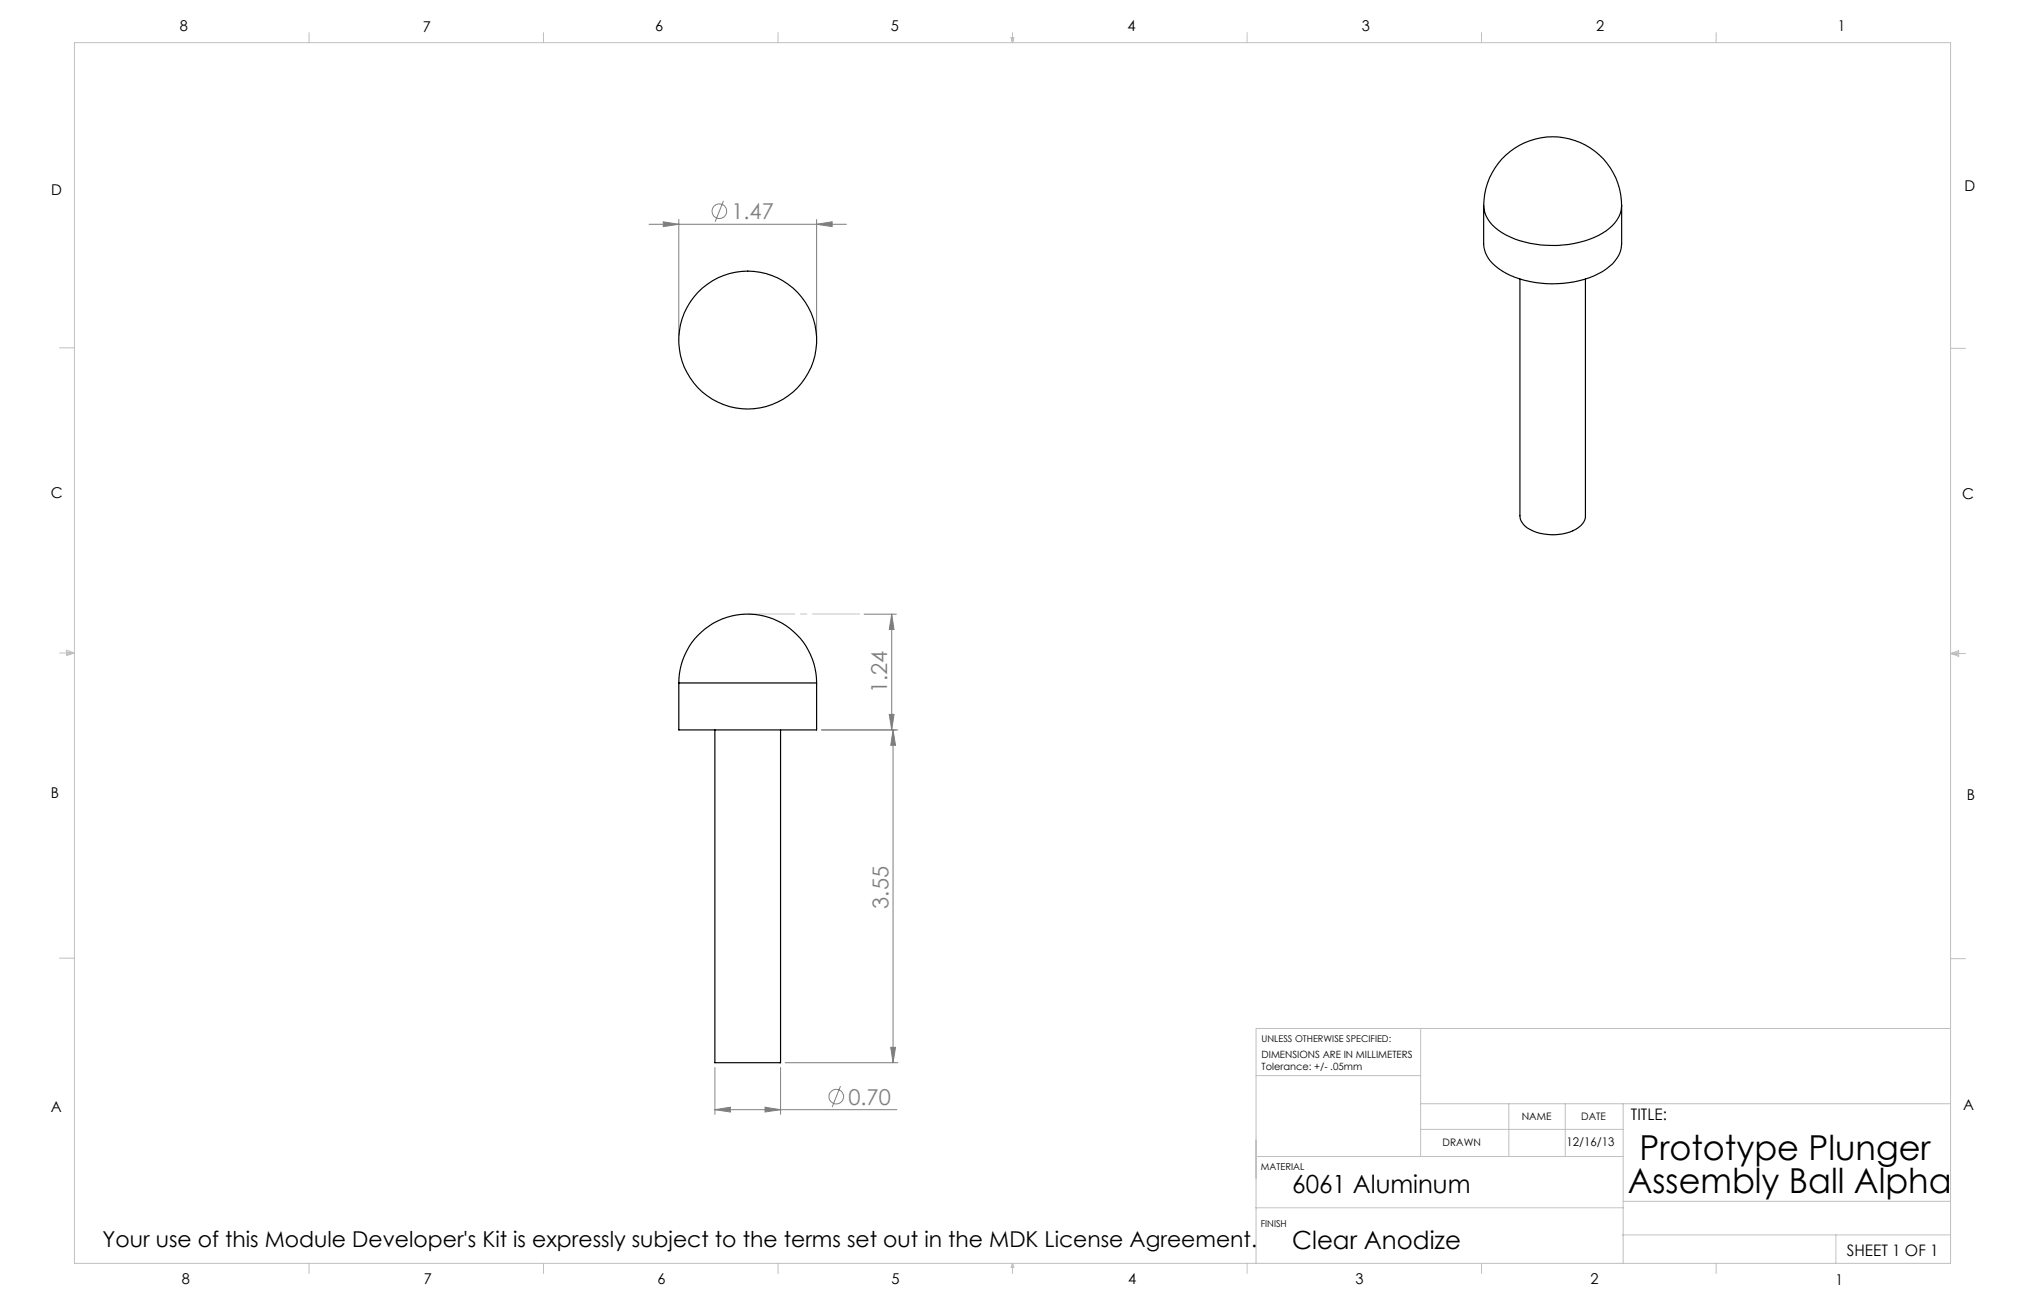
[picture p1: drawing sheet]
<svg xmlns="http://www.w3.org/2000/svg" width="432mm" height="279mm" viewBox="0 0 432 279" stroke-linecap="round" stroke-linejoin="round" font-family="sans-serif">
<g fill="none" stroke="#808080" stroke-width=".21">
<path d="M138.4 47.8h42.1M141.4 47.3l3.3 .5-3.3 .5zM144.7 46.8v24.7M154.3 42.8l-1.8 4.5M174.1 47.8l3.3-.5v1zM174.1 46.8v24.7M184.3 131h6.8M190.1 131v24.7M190.1 131l.5 3.3h-1zM175.2 155.7h16.3M189.6 152.4h1l-.5 3.3zM190.4 155.7v71"/>
<path d="M190.4 155.7l.6 3.3h-1.1zM152.4 236.7l3.4-.6v1.1zM152.4 227.7v10M152.4 236.7h38.8M163.1 236.1l3.3 .6-3.3 .5zM166.4 227.7v10M167.4 226.7h24.1M179.2 231.7l-1.8 4.4M189.9 223.4h1.1l-.6 3.3z"/>
<circle cx="153.4" cy="45" r="1.55"/>
<circle cx="178.3" cy="233.9" r="1.55"/>
</g>
<path d="M159.5 131h23.8" fill="none" stroke="#c0c0c0" stroke-width=".21" stroke-dasharray="15.2 1.3 1.3 1.3" stroke-dashoffset="5.2"/>
<g fill="none" stroke="#c0c0c0" stroke-width=".21">
<path d="M15.9 9.1h400v260.4h-400zM65.9 6.9v2.2M115.9 6.9v2.2M165.9 6.9v2.2M215.6 8h.6l-.3 1.1zM215.7 8l.2 1.1M215.9 6.9v2.2M216 8l-.1 1.1M265.9 6.9v2.2M315.9 6.9v2.2M365.9 6.9v2.2M12.7 74.2h3.2"/>
<path d="M415.9 74.3h3.2M12.7 139.3h3.2M14.2 139.1l1.7 .2M14.2 138.7l1.7 .6-1.7 .5zM15.9 139.3l-1.7 .3M415.9 139.4h3.2M415.9 139.4l1.8-.6v1.2zM415.9 139.4l1.8 .3M417.7 139.2l-1.8 .2M12.7 204.4h3.2M302.9 219.4v27.3M415.9 219.4h-148.1v50.1"/>
<path d="M415.9 204.5h3.2M267.8 229.4h35.1M302.9 235.4h113M321.7 235.4v11.3M333.8 235.4v11.3M346.1 235.4v34.1M267.8 246.7h78.3M267.8 243.1v8.2M302.9 240.9h43.2M346.1 256.2h69.8M346.1 257.6l-78.3 .1M65.9 269.5v2.1"/>
<path d="M115.9 269.5v2.1M165.9 269.5v2.1M215.9 269.5l.3 .8h-.6zM215.9 269.5v2.1M265.9 269.5v2.1M315.9 269.5v2.1M345.9 263.4h70M365.9 269.5v2.1M391.5 263.4v6.1"/>
</g>
<g fill="#808080">
<path d="M189.6 152.4h1l-.5 3.3zM190.1 131l.5 3.3h-1z"/>
<path d="M141.4 47.3l3.3 .5-3.3 .5zM174.1 47.8l3.3-.5v1z"/>
<path d="M152.4 236.7l3.4-.6v1.1zM163.1 236.1l3.3 .6-3.3 .5z"/>
<path d="M190.4 155.7l.6 3.3h-1.1zM189.9 223.4h1.1l-.6 3.3z"/>
</g>
<g fill="none" stroke="#000" stroke-width=".25">
<path d="M316.4 43.9a14.7 14.7 0 0 1 14.7-14.7 14.7 14.7 0 0 1 14.7 14.7M316.4 43.9v8.1a7 7 0 0 0 3.9 5.8 22.7 22.7 0 0 0 21.4 .1 7.4 7.4 0 0 0 4.1-5.9v-8.1M316.4 43.9a7.2 7.2 0 0 0 3.9 5.7 22.6 22.6 0 0 0 22.2-.4 7 7 0 0 0 3.3-5.3M324.1 59.5v50.5a3.8 3.8 0 0 0 2.8 3.2 10.5 10.5 0 0 0 10.1-1.1 2.86 2.86 0 0 0 1.1-2.1v-50.5M144.7 145.7a14.7 14.7 0 0 1 14.7-14.7 14.7 14.7 0 0 1 14.7 14.7M144.7 145.7v10h29.4v-10M144.7 145.7h29.4M152.4 155.7v71h14v-71"/>
<circle cx="159.4" cy="72.5" r="14.7"/>
</g>
<g font-size="7.3">
<text x="349.6" y="247.4">Prototype Plunger</text>
<text x="347.1" y="254.4">Assembly Ball Alpha</text>
</g>
<g font-size="5.3">
<text x="275.5" y="254.4">6061 Aluminum</text>
<text x="275.5" y="266.4">Clear Anodize</text>
</g>
<g font-size="4.7" fill="#808080">
<text x="156" y="46.7">1.47</text>
<text x="189.1" y="147.8" transform="rotate(-90 189.1 147.8)">1.24</text>
<text x="189.4" y="193.8" transform="rotate(-90 189.4 193.8)">3.55</text>
<text x="180.9" y="235.6">0.70</text>
</g>
<text font-size="4.7" x="21.9" y="265.9">Your use of this Module Developer's Kit is expressly subject to the terms set out in the MDK License Agreement.</text>
<g font-size="3.4">
<text x="347.8" y="239">TITLE:</text>
<text x="393.8" y="267.9">SHEET 1 OF 1</text>
</g>
<g font-size="3.2">
<text x="38.3" y="6.7">8</text>
<text x="90.2" y="6.7">7</text>
<text x="139.7" y="6.5">6</text>
<text x="190" y="6.5">5</text>
<text x="240.4" y="6.5">4</text>
<text x="290.4" y="6.7">3</text>
<text x="340.4" y="6.5">2</text>
<text x="391.9" y="6.7">1</text>
<text x="10.9" y="41.6">D</text>
<text x="418.9" y="40.7">D</text>
<text x="10.9" y="106.3">C</text>
<text x="418.4" y="106.4">C</text>
<text x="10.8" y="170.2">B</text>
<text x="419.4" y="170.6">B</text>
<text x="10.8" y="237.2">A</text>
<text x="418.6" y="236.8">A</text>
<text x="38.8" y="273.8">8</text>
<text x="90.4" y="273.8">7</text>
<text x="140.2" y="273.8">6</text>
<text x="190.1" y="273.9">5</text>
<text x="240.5" y="273.8">4</text>
<text x="289" y="273.9">3</text>
<text x="339.1" y="273.8">2</text>
<text x="391.4" y="274.1">1</text>
</g>
<text font-size="2.5" x="334.1" y="244.4">12/16/13</text>
<g font-size="2.2">
<text x="324.5" y="239">NAME</text>
<text x="337.2" y="239">DATE</text>
<text x="307.6" y="244.5">DRAWN</text>
</g>
<g font-size="2.1">
<text x="269" y="225.6">DIMENSIONS ARE IN MILLIMETERS</text>
<text x="269" y="228.2">Tolerance: +/- .05mm</text>
</g>
<g font-size="2">
<text x="269" y="222.2">UNLESS OTHERWISE SPECIFIED:</text>
<text x="268.9" y="249.5">MATERIAL</text>
<text x="268.8" y="261.7">FINISH</text>
</g>
</svg>
